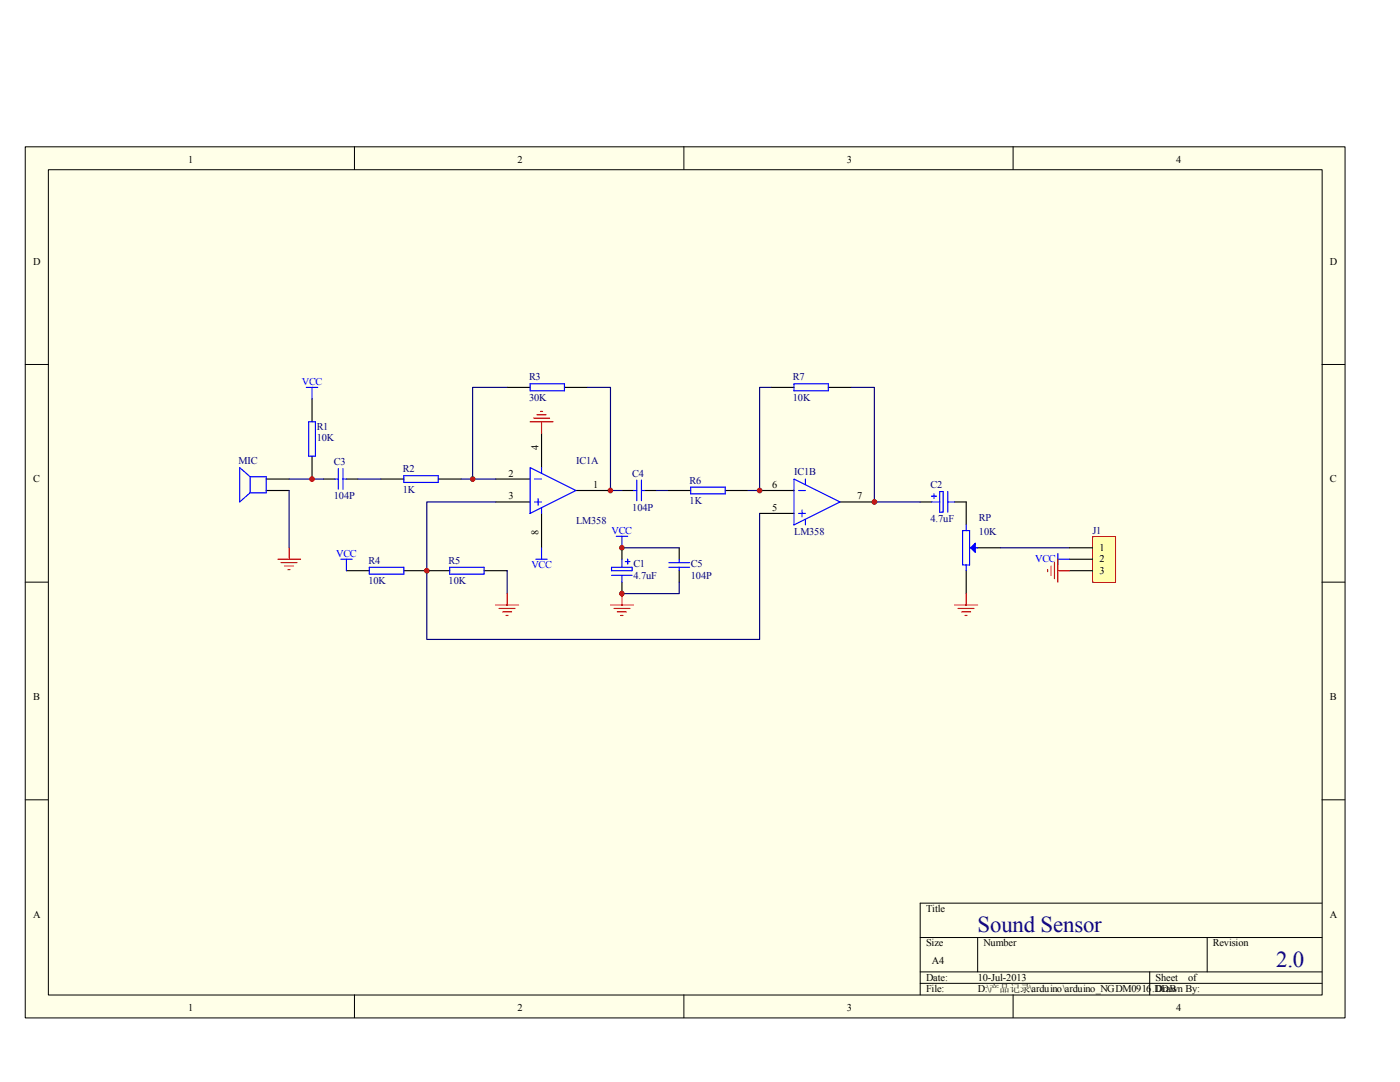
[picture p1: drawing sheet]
<svg xmlns="http://www.w3.org/2000/svg" width="279mm" height="216mm" viewBox="0 0 279 216" stroke-linecap="round" stroke-linejoin="round" font-family="sans-serif">
<path d="M5 29.3h263.4v173.8h-263.4z" fill="#ffffe8"/>
<g fill="none" stroke="#000" stroke-width=".2">
<path d="M5 29.3h263.4v173.8h-263.4zM9.7 33.9h254.2v164.6h-254.2zM70.7 29.3v4.5M136.5 29.3v4.5M202.2 29.3v4.5M5 72.7h4.6M263.8 72.7h4.6M5 116.2h4.6M263.8 116.2h4.6M5 159.6h4.6M263.8 159.6h4.6M70.7 198.5v4.6"/>
<path d="M136.5 198.5v4.6M183.6 187.1h80.2M183.6 193.9h80.2M183.6 196.2h80.2M195.1 187.1v6.8M202.2 198.5v4.6M229.4 193.9v4.6M240.9 187.1v6.8M263.8 180.2h-80.2v18.3"/>
</g>
<g fill="none" stroke="#000" stroke-width=".23">
<path d="M62.3 79.6v4.6M101.2 77.3h4.6M112.6 77.3h4.6M153.9 77.3h4.6M165.3 77.3h4.6M53.1 95.6h4.6M53.1 97.9h4.6M62.3 91v4.6M64.6 95.6h2.2M69.1 95.6h2.3M76 95.6h4.6M87.5 95.6h4.5"/>
<path d="M98.9 95.6h6.9M108.1 86.4v6.9M114.9 97.9h6.9M124.1 97.9h2.3M128.7 97.9h2.3M133.3 97.9h4.5M144.7 97.9h4.6M151.6 97.9h6.9M69.1 113.9h4.6M80.6 113.9h9.1M96.6 113.9h4.6M98.9 100.2h6.9"/>
<path d="M108.1 102.4v6.9M124.1 109.3v2.3M124.1 116.2v2.2M135.6 109.3v2.3M135.6 113.9v2.3M151.6 102.4h6.9M167.6 100.2h6.9M183.6 100.2h2.3M190.5 100.2h2.3"/>
</g>
<g fill="none" stroke="#00f" stroke-width=".23">
<path d="M105.8 76.6h6.8v1.4h-6.8zM158.5 76.6h6.8v1.4h-6.8zM49.9 95.1l-2.1-1.8v6.9l2.1-1.9M49.9 95.1v3.2M49.9 95.1h3.2v3.2h-3.2M61.6 84.2h1.3v6.8h-1.3zM66.8 95.6h.7M67.5 93.5v4.1M68.5 95.6h.6M68.5 93.5v4.1M80.6 94.9h6.9v1.4h-6.9zM105.8 93.3l9.1 4.6-9.1 4.5z"/>
<path d="M106.7 95.6h1.4M107.4 99.5v1.3M108.1 93.3v1.1M126.4 97.9h.7M127.1 95.8v4.1M128 97.9h.7M128 95.8v4.1M137.8 97.2h6.9v1.4h-6.9zM158.5 95.6l9.1 4.6-9.1 4.5zM159.4 97.9h1.3M160.7 95.6v1.1M185.9 99h1"/>
<path d="M186.4 98.6v.9M187.5 98.1h.7v4.1h-.7zM189.1 98.1v4.1M73.7 113.2h6.9v1.4h-6.9zM89.7 113.2h6.9v1.4h-6.9zM106.7 100.2h1.4M108.1 101.3v1.1M122 113.2h4.2v.7h-4.2zM122 114.8h4.2M124.1 111.6v1.6M124.1 114.8v1.4M124.8 112.1h.9"/>
<path d="M125.3 111.6v.9M133.5 113.2h4.1M133.5 112.3h4.1M135.6 111.6v.7M135.6 113.2v.7M159.4 102.4h1.3M160.1 101.8v1.3M160.7 103.6v1.1M185.9 100.2h1.6M189.1 100.2h1.4"/>
</g>
<path d="M57.7 95.6h6.9" fill="none" stroke="#000080" stroke-width=".23"/>
<circle cx="62.3" cy="95.6" r=".46" fill="#800000"/>
<circle cx="62.3" cy="95.6" r=".46" fill="none" stroke="#800000" stroke-width=".2"/>
<path d="M101.2 77.3h-6.9v18.3M117.2 77.3h4.6v20.6h2.3M153.9 77.3h-2.3v20.6h-2.3M169.9 77.3h4.6v22.9h9.1M71.4 95.6h4.6M92 95.6h6.9M131 97.9h2.3M98.9 100.2h-13.7v27.4h66.4v-25.2M101.2 113.9v4.5" fill="none" stroke="#000080" stroke-width=".23"/>
<path d="M106.9 111.6h2.3M108.1 109.3v2.3" fill="none" stroke="#00f" stroke-width=".23"/>
<circle cx="94.3" cy="95.6" r=".46" fill="#800000"/>
<circle cx="94.3" cy="95.6" r=".46" fill="none" stroke="#800000" stroke-width=".2"/>
<path d="M61.1 77.3h2.3M62.3 77.3v2.3M68 111.6h2.3M69.1 111.6v2.3M123 107h2.3M124.1 107v2.3M192.1 105.9h1.4v6.8h-1.4zM192.8 104.7v1.2M192.8 112.7v1.2M193.5 109.3h1.6" fill="none" stroke="#00f" stroke-width=".23"/>
<path d="M57.7 97.9v11.4M124.1 109.3h11.5M135.6 116.2v2.2h-11.5" fill="none" stroke="#000080" stroke-width=".23"/>
<g fill="none" stroke="#f00" stroke-width=".23">
<path d="M105.8 84.2h4.6M106.5 83.4h3.2M107.1 82.8h1.9M107.9 82.1h.4M108.1 84.2v2.2M55.4 111.6h4.6M56.1 112.3h3.2M56.8 112.9h1.8M57.4 113.7h.5M57.7 109.3v2.3M124.1 118.4v2.3M121.8 120.7h4.6"/>
<path d="M122.5 121.4h3.2M123.2 122.1h1.8M123.9 122.8h.4"/>
</g>
<path d="M192.8 100.2v4.5M192.8 113.9v4.5M195.1 109.3h4.6" fill="none" stroke="#000" stroke-width=".23"/>
<path d="M194.6 108.4v1.8l-.9-.9z" fill="#00f"/>
<path d="M194.6 108.4v1.8l-.9-.9z" fill="none" stroke="#00f" stroke-width=".23"/>
<path d="M192.8 118.4v2.3M190.5 120.7h4.6M191.2 121.4h3.2M191.9 122.1h1.8M192.6 122.8h.4" fill="none" stroke="#f00" stroke-width=".23"/>
<path d="M199.7 109.3h13.7" fill="none" stroke="#000080" stroke-width=".23"/>
<path d="M218.1 107.1h4.5v9.1h-4.5z" fill="#ffffb0"/>
<path d="M218.1 107.1h4.5v9.1h-4.5z" fill="none" stroke="#800000" stroke-width=".2"/>
<path d="M213.4 109.3h4.6M213.4 111.6h4.6M213.4 113.9h4.6" fill="none" stroke="#000" stroke-width=".23"/>
<path d="M211.1 110.4v2.3M211.1 111.6h2.3" fill="none" stroke="#00f" stroke-width=".23"/>
<path d="M209.1 113.7v.4M209.8 112.9v1.9M210.4 112.3v3.2M211.1 111.6v4.6M211.1 113.9h2.3" fill="none" stroke="#f00" stroke-width=".23"/>
<circle cx="124.1" cy="109.3" r=".45" fill="#800000"/>
<circle cx="124.1" cy="109.3" r=".45" fill="none" stroke="#800000" stroke-width=".2"/>
<circle cx="124.1" cy="118.4" r=".45" fill="#800000"/>
<circle cx="124.1" cy="118.4" r=".45" fill="none" stroke="#800000" stroke-width=".2"/>
<circle cx="85.2" cy="113.9" r=".46" fill="#800000"/>
<circle cx="85.2" cy="113.9" r=".46" fill="none" stroke="#800000" stroke-width=".2"/>
<circle cx="121.8" cy="97.9" r=".45" fill="#800000"/>
<circle cx="121.8" cy="97.9" r=".45" fill="none" stroke="#800000" stroke-width=".2"/>
<path d="M101.2 118.4v2.3M98.9 120.7h4.6M99.6 121.4h3.2M100.3 122.1h1.8M101 122.8h.4" fill="none" stroke="#f00" stroke-width=".23"/>
<circle cx="151.6" cy="97.9" r=".46" fill="#800000"/>
<circle cx="151.6" cy="97.9" r=".46" fill="none" stroke="#800000" stroke-width=".2"/>
<circle cx="174.5" cy="100.2" r=".46" fill="#800000"/>
<circle cx="174.5" cy="100.2" r=".46" fill="none" stroke="#800000" stroke-width=".2"/>
<g font-size="4.5" fill="#11037f">
<text x="195.1" y="186">Sound Sensor</text>
<text x="254.7" y="192.9">2.0</text>
</g>
<g font-size="2.1">
<text x="37.5" y="32.4">1</text>
<text x="103.3" y="32.4">2</text>
<text x="169" y="32.4">3</text>
<text x="234.7" y="32.4">4</text>
<text x="6.6" y="52.8">D</text>
<text x="265.4" y="52.8">D</text>
<text x="107.5" y="89.9" transform="rotate(-90 107.5 89.9)">4</text>
<text x="101.5" y="95.1">2</text>
<text x="6.6" y="96.2">C</text>
<text x="101.5" y="99.7">3</text>
<text x="118.4" y="97.4">1</text>
<text x="154.1" y="101.9">5</text>
<text x="154.1" y="97.4">6</text>
<text x="171.1" y="99.7">7</text>
<text x="265.4" y="96.2">C</text>
<text x="107.5" y="106.8" transform="rotate(-90 107.5 106.8)">8</text>
<text x="219.4" y="109.9">1</text>
<text x="219.4" y="112.2">2</text>
<text x="219.4" y="114.5">3</text>
<text x="6.6" y="139.7">B</text>
<text x="265.4" y="139.7">B</text>
<text x="6.6" y="183.1">A</text>
<text x="184.8" y="182">Title</text>
<text x="265.4" y="183.1">A</text>
<text x="184.8" y="188.8">Size</text>
<text x="196.3" y="188.8">Number</text>
<text x="242.1" y="188.8">Revision</text>
<text x="184.8" y="195.7">Date:</text>
<text x="184.8" y="198">File:</text>
<text x="186" y="192.3">A4</text>
<text x="195.1" y="195.7">10-Jul-2013</text>
<text x="195.1" y="198">D:\产产产产\arduino\arduino_NGDM0916.DDB</text>
<text x="230.6" y="198">Drawn By:</text>
<text x="230.6" y="195.7">Sheet</text>
<text x="237.1" y="195.7">of</text>
<text x="37.5" y="201.7">1</text>
<text x="103.3" y="201.7">2</text>
<text x="169" y="201.7">3</text>
<text x="234.7" y="201.7">4</text>
</g>
<g font-size="2.1" fill="#00f">
<text x="60.2" y="76.8">VCC</text>
<text x="122" y="106.5">VCC</text>
<text x="67.1" y="111.1">VCC</text>
<text x="106" y="113.4">VCC</text>
<text x="206.6" y="112.2">VCC</text>
</g>
<g font-size="2.1" fill="#000080">
<text x="105.6" y="75.9">R3</text>
<text x="158.2" y="75.9">R7</text>
<text x="105.6" y="80">30K</text>
<text x="158.2" y="80">10K</text>
<text x="63.2" y="85.7">R1</text>
<text x="63.2" y="88">10K</text>
<text x="47.6" y="92.6">MIC</text>
<text x="66.6" y="92.8">C3</text>
<text x="80.4" y="94.2">R2</text>
<text x="115" y="92.6">IC1A</text>
<text x="126.2" y="95.1">C4</text>
<text x="158.5" y="94.9">IC1B</text>
<text x="66.6" y="99.7">104P</text>
<text x="80.4" y="98.3">1K</text>
<text x="126.2" y="101.9">104P</text>
<text x="137.6" y="96.5">R6</text>
<text x="137.6" y="100.6">1K</text>
<text x="185.7" y="97.4">C2</text>
<text x="115" y="104.5">LM358</text>
<text x="158.5" y="106.8">LM358</text>
<text x="185.7" y="104.2">4.7uF</text>
<text x="195.4" y="104">RP</text>
<text x="195.4" y="106.8">10K</text>
<text x="218" y="106.5">J1</text>
<text x="73.5" y="112.5">R4</text>
<text x="89.5" y="112.5">R5</text>
<text x="126.4" y="113.2">C1</text>
<text x="137.9" y="113.2">C5</text>
<text x="73.5" y="116.6">10K</text>
<text x="89.5" y="116.6">10K</text>
<text x="126.4" y="115.4">4.7uF</text>
<text x="137.9" y="115.4">104P</text>
</g>
</svg>
